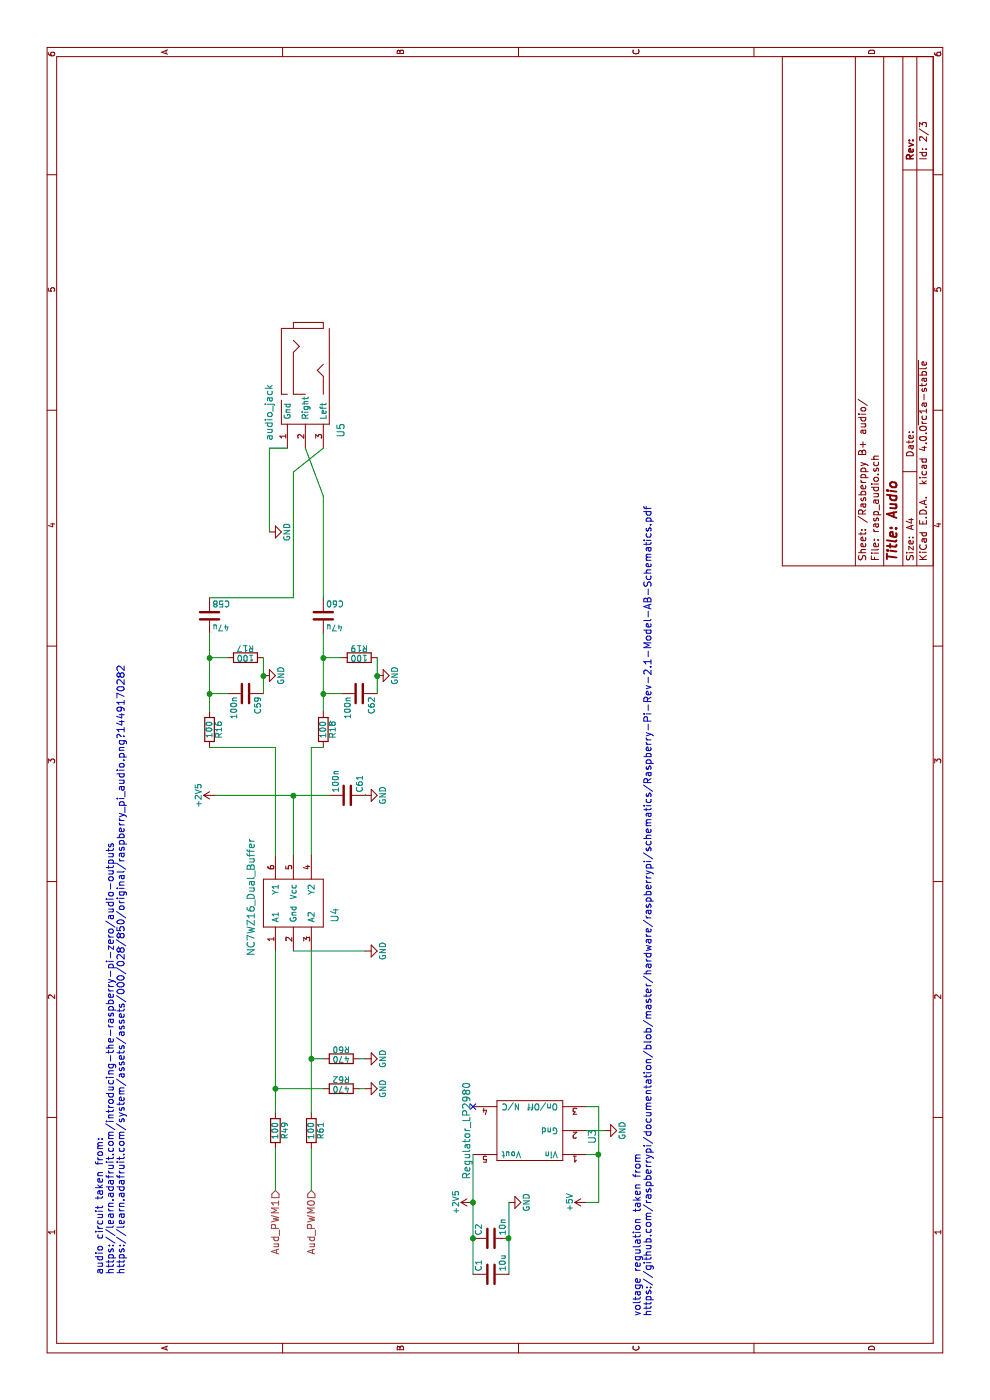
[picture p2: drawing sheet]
EESchema Schematic File Version 2
LIBS:power
LIBS:device
LIBS:transistors
LIBS:conn
LIBS:linear
LIBS:regul
LIBS:74xx
LIBS:cmos4000
LIBS:adc-dac
LIBS:memory
LIBS:xilinx
LIBS:microcontrollers
LIBS:dsp
LIBS:microchip
LIBS:analog_switches
LIBS:motorola
LIBS:texas
LIBS:intel
LIBS:audio
LIBS:interface
LIBS:digital-audio
LIBS:philips
LIBS:display
LIBS:cypress
LIBS:siliconi
LIBS:opto
LIBS:atmel
LIBS:contrib
LIBS:valves
LIBS:raspberry_pins
LIBS:switches
LIBS:piggrl_zero_baseboard-cache
EELAYER 25 0
EELAYER END
$Descr A4 11693 8268
encoding utf-8
Sheet 2 3
Title "Audio"
Date ""
Rev ""
Comp ""
Comment1 ""
Comment2 ""
Comment3 ""
Comment4 ""
$EndDescr
$Comp
L NC7WZ16_Dual_Buffer U4
U 1 1
P 4150 2550
F 0 "U4" H 4050 2300 60  0000 C CNN
F 1 "NC7WZ16_Dual_Buffer" H 4200 3000 60  0000 C CNN
F 2 "TO_SOT_Packages_SMD:SC-70-6_Handsoldering" H 4150 2550 60  0001 C CNN
F 3 "" H 4150 2550 60  0000 C CNN
F 4 "Fairchild Semiconductor" H 4150 2550 60  0001 C CNN "ManufacturerName"
F 5 "NC7WZ16P6X" H 4150 2550 60  0001 C CNN "ManufacturerPartNumber"
	1    4150 2550
	1    0    0    -1  
$EndComp
$Comp
L GND #PWR020
U 1 1
P 7250 2250
F 0 "#PWR020" H 7250 2000 50  0001 C CNN
F 1 "GND" H 7250 2100 50  0000 C CNN
F 2 "" H 7250 2250 60  0000 C CNN
F 3 "" H 7250 2250 60  0000 C CNN
	1    7250 2250
	1    0    0    -1  
$EndComp
Text HLabel 1750 2300 0    60   Input ~ 0
Aud_PWM1
Text HLabel 1750 2600 0    60   Input ~ 0
Aud_PWM0
$Comp
L R R49
U 1 1
P 2250 2300
F 0 "R49" V 2330 2300 50  0000 C CNN
F 1 "100" V 2250 2300 50  0000 C CNN
F 2 "Resistors_SMD:R_0805_HandSoldering" V 2180 2300 30  0001 C CNN
F 3 "" H 2250 2300 30  0000 C CNN
F 4 "Panasonic" H 2250 2300 60  0001 C CNN "ManufacturerName"
F 5 "ERJ-6ENF1000V" H 2250 2300 60  0001 C CNN "ManufacturerPartNumber"
	1    2250 2300
	0    1    1    0   
$EndComp
$Comp
L R R61
U 1 1
P 2250 2600
F 0 "R61" V 2330 2600 50  0000 C CNN
F 1 "100" V 2250 2600 50  0000 C CNN
F 2 "Resistors_SMD:R_0805_HandSoldering" V 2180 2600 30  0001 C CNN
F 3 "" H 2250 2600 30  0000 C CNN
F 4 "Panasonic" H 2250 2600 60  0001 C CNN "ManufacturerName"
F 5 "ERJ-6ENF1000V" H 2250 2600 60  0001 C CNN "ManufacturerPartNumber"
	1    2250 2600
	0    1    1    0   
$EndComp
$Comp
L GND #PWR021
U 1 1
P 3750 3050
F 0 "#PWR021" H 3750 2800 50  0001 C CNN
F 1 "GND" H 3750 2900 50  0000 C CNN
F 2 "" H 3750 3050 60  0000 C CNN
F 3 "" H 3750 3050 60  0000 C CNN
	1    3750 3050
	1    0    0    -1  
$EndComp
$Comp
L GND #PWR022
U 1 1
P 2600 3050
F 0 "#PWR022" H 2600 2800 50  0001 C CNN
F 1 "GND" H 2600 2900 50  0000 C CNN
F 2 "" H 2600 3050 60  0000 C CNN
F 3 "" H 2600 3050 60  0000 C CNN
	1    2600 3050
	1    0    0    -1  
$EndComp
$Comp
L GND #PWR023
U 1 1
P 5050 3050
F 0 "#PWR023" H 5050 2800 50  0001 C CNN
F 1 "GND" H 5050 2900 50  0000 C CNN
F 2 "" H 5050 3050 60  0000 C CNN
F 3 "" H 5050 3050 60  0000 C CNN
	1    5050 3050
	1    0    0    -1  
$EndComp
$Comp
L R R62
U 1 1
P 2600 2850
F 0 "R62" V 2680 2850 50  0000 C CNN
F 1 "470" V 2600 2850 50  0000 C CNN
F 2 "Resistors_SMD:R_0805_HandSoldering" V 2530 2850 30  0001 C CNN
F 3 "" H 2600 2850 30  0000 C CNN
F 4 "Panasonic" H 2600 2850 60  0001 C CNN "ManufacturerName"
F 5 "ERJ-6ENF4700V" H 2600 2850 60  0001 C CNN "ManufacturerPartNumber"
	1    2600 2850
	1    0    0    -1  
$EndComp
$Comp
L GND #PWR024
U 1 1
P 2850 3050
F 0 "#PWR024" H 2850 2800 50  0001 C CNN
F 1 "GND" H 2850 2900 50  0000 C CNN
F 2 "" H 2850 3050 60  0000 C CNN
F 3 "" H 2850 3050 60  0000 C CNN
	1    2850 3050
	1    0    0    -1  
$EndComp
$Comp
L R R60
U 1 1
P 2850 2850
F 0 "R60" V 2930 2850 50  0000 C CNN
F 1 "470" V 2850 2850 50  0000 C CNN
F 2 "Resistors_SMD:R_0805_HandSoldering" V 2780 2850 30  0001 C CNN
F 3 "" H 2850 2850 30  0000 C CNN
F 4 "Panasonic" H 2850 2850 60  0001 C CNN "ManufacturerName"
F 5 "ERJ-6ENF4700V" H 2850 2850 60  0001 C CNN "ManufacturerPartNumber"
	1    2850 2850
	1    0    0    -1  
$EndComp
$Comp
L +2V5 #PWR025
U 1 1
P 5050 1800
F 0 "#PWR025" H 5050 1650 50  0001 C CNN
F 1 "+2V5" H 5050 1940 50  0000 C CNN
F 2 "" H 5050 1800 60  0000 C CNN
F 3 "" H 5050 1800 60  0000 C CNN
	1    5050 1800
	1    0    0    -1  
$EndComp
$Comp
L C C61
U 1 1
P 5050 2900
F 0 "C61" H 5075 3000 50  0000 L CNN
F 1 "100n" H 5075 2800 50  0000 L CNN
F 2 "Capacitors_SMD:C_0805_HandSoldering" H 5088 2750 30  0001 C CNN
F 3 "" H 5050 2900 60  0000 C CNN
F 4 "Vishay / Vitramon" H 5050 2900 60  0001 C CNN "ManufacturerName"
F 5 "VJ0805V104ZXQCW1BC" H 5050 2900 60  0001 C CNN "ManufacturerPartNumber"
	1    5050 2900
	1    0    0    1   
$EndComp
$Comp
L Regulator_LP2980 U3
U 1 1
P 2250 4600
F 0 "U3" H 2200 4250 60  0000 C CNN
F 1 "Regulator_LP2980" H 2250 5300 60  0000 C CNN
F 2 "TO_SOT_Packages_SMD:SOT-23-5" H 2250 4600 60  0001 C CNN
F 3 "" H 2250 4600 60  0000 C CNN
F 4 "Texas Instruments" H 2250 4600 60  0001 C CNN "ManufacturerName"
F 5 "LP2980AIM5-2.5/NOPB" H 2250 4600 60  0001 C CNN "ManufacturerPartNumber"
	1    2250 4600
	1    0    0    -1  
$EndComp
$Comp
L +2V5 #PWR026
U 1 1
P 1650 3950
F 0 "#PWR026" H 1650 3800 50  0001 C CNN
F 1 "+2V5" H 1650 4090 50  0000 C CNN
F 2 "" H 1650 3950 60  0000 C CNN
F 3 "" H 1650 3950 60  0000 C CNN
	1    1650 3950
	1    0    0    -1  
$EndComp
$Comp
L +5V #PWR027
U 1 1
P 1650 4900
F 0 "#PWR027" H 1650 4750 50  0001 C CNN
F 1 "+5V" H 1650 5040 50  0000 C CNN
F 2 "" H 1650 4900 60  0000 C CNN
F 3 "" H 1650 4900 60  0000 C CNN
	1    1650 4900
	1    0    0    -1  
$EndComp
Text Notes 700  5450 0    60   ~ 0
voltage regulation taken from\nhttps://github.com/raspberrypi/documentation/blob/master/hardware/raspberrypi/schematics/Raspberry-Pi-Rev-2.1-Model-AB-Schematics.pdf
Text Notes 1050 1050 0    60   ~ 0
audio circuit taken from:\nhttps://learn.adafruit.com/introducing-the-raspberry-pi-zero/audio-outputs\nhttps://learn.adafruit.com/system/assets/assets/000/028/850/original/raspberry_pi_audio.png?1449170282
$Comp
L GND #PWR028
U 1 1
P 2250 5050
F 0 "#PWR028" H 2250 4800 50  0001 C CNN
F 1 "GND" H 2250 4900 50  0000 C CNN
F 2 "" H 2250 5050 60  0000 C CNN
F 3 "" H 2250 5050 60  0000 C CNN
	1    2250 5050
	1    0    0    -1  
$EndComp
$Comp
L C C2
U 1 1
P 1350 4100
F 0 "C2" H 1375 4200 50  0000 L CNN
F 1 "10n" H 1375 4000 50  0000 L CNN
F 2 "Capacitors_SMD:C_0805_HandSoldering" H 1388 3950 30  0001 C CNN
F 3 "" H 1350 4100 60  0000 C CNN
F 4 "Vishay / Vitramon" H 1350 4100 60  0001 C CNN "ManufacturerName"
F 5 "VJ0805Y103JXQCW1BC" H 1350 4100 60  0001 C CNN "ManufacturerPartNumber"
	1    1350 4100
	1    0    0    -1  
$EndComp
$Comp
L C C1
U 1 1
P 1050 4100
F 0 "C1" H 1075 4200 50  0000 L CNN
F 1 "10u" H 1075 4000 50  0000 L CNN
F 2 "Capacitors_SMD:C_0805_HandSoldering" H 1088 3950 30  0001 C CNN
F 3 "" H 1050 4100 60  0000 C CNN
F 4 "Vishay / Vitramon" H 1050 4100 60  0001 C CNN "ManufacturerName"
F 5 "VJ0805G106KXQTW1BC" H 1050 4100 60  0001 C CNN "ManufacturerPartNumber"
	1    1050 4100
	1    0    0    -1  
$EndComp
$Comp
L GND #PWR029
U 1 1
P 1650 4250
F 0 "#PWR029" H 1650 4000 50  0001 C CNN
F 1 "GND" H 1650 4100 50  0000 C CNN
F 2 "" H 1650 4250 60  0000 C CNN
F 3 "" H 1650 4250 60  0000 C CNN
	1    1650 4250
	1    0    0    -1  
$EndComp
Wire Wire Line
	7950 2250 7250 2250
Wire Wire Line
	1750 2300 2100 2300
Wire Wire Line
	2400 2300 3750 2300
Wire Wire Line
	1750 2600 2100 2600
Wire Wire Line
	2400 2600 3750 2600
Wire Wire Line
	2600 3000 2600 3050
Wire Wire Line
	2600 2300 2600 2700
Connection ~ 2600 2300
Wire Wire Line
	2850 3000 2850 3050
Wire Wire Line
	2850 2600 2850 2700
Connection ~ 2850 2600
Wire Wire Line
	3750 2450 3750 3050
Wire Wire Line
	5050 1800 5050 2750
Wire Wire Line
	5050 3050 5050 3050
Connection ~ 5050 2450
Wire Wire Line
	4550 2450 5050 2450
Wire Wire Line
	1650 4900 1650 5000
Wire Wire Line
	1650 5000 2450 5000
Wire Wire Line
	2050 5000 2050 4900
Connection ~ 2050 5000
Wire Wire Line
	2450 5000 2450 4900
Wire Wire Line
	2250 4900 2250 5050
Wire Wire Line
	1050 3950 2050 3950
Wire Wire Line
	1050 4250 1650 4250
Connection ~ 1350 4250
Connection ~ 1650 3950
Connection ~ 1350 3950
$Comp
L R R16
U 1 1
P 5600 1750
F 0 "R16" V 5680 1750 50  0000 C CNN
F 1 "100" V 5600 1750 50  0000 C CNN
F 2 "Resistors_SMD:R_0805_HandSoldering" V 5530 1750 30  0001 C CNN
F 3 "" H 5600 1750 30  0000 C CNN
F 4 "Panasonic" H 5600 1750 60  0001 C CNN "ManufacturerName"
F 5 "ERJ-6ENF1000V" H 5600 1750 60  0001 C CNN "ManufacturerPartNumber"
	1    5600 1750
	0    1    1    0   
$EndComp
$Comp
L R R17
U 1 1
P 6200 2050
F 0 "R17" V 6280 2050 50  0000 C CNN
F 1 "100" V 6200 2050 50  0000 C CNN
F 2 "Resistors_SMD:R_0805_HandSoldering" V 6130 2050 30  0001 C CNN
F 3 "" H 6200 2050 30  0000 C CNN
F 4 "Panasonic" H 6200 2050 60  0001 C CNN "ManufacturerName"
F 5 "ERJ-6ENF1000V" H 6200 2050 60  0001 C CNN "ManufacturerPartNumber"
	1    6200 2050
	1    0    0    -1  
$EndComp
$Comp
L C C59
U 1 1
P 5900 2050
F 0 "C59" H 5925 2150 50  0000 L CNN
F 1 "100n" H 5925 1950 50  0000 L CNN
F 2 "Capacitors_SMD:C_0805_HandSoldering" H 5938 1900 30  0001 C CNN
F 3 "" H 5900 2050 60  0000 C CNN
F 4 "Vishay / Vitramon" H 5900 2050 60  0001 C CNN "ManufacturerName"
F 5 "VJ0805V104ZXQCW1BC" H 5900 2050 60  0001 C CNN "ManufacturerPartNumber"
	1    5900 2050
	-1   0    0    1   
$EndComp
$Comp
L C C58
U 1 1
P 6550 1750
F 0 "C58" H 6575 1850 50  0000 L CNN
F 1 "47u" H 6575 1650 50  0000 L CNN
F 2 "Capacitors_SMD:C_0805_HandSoldering" H 6588 1600 30  0001 C CNN
F 3 "" H 6550 1750 60  0000 C CNN
F 4 "Vishay / Vitramon" H 6550 1750 60  0001 C CNN "ManufacturerName"
F 5 "VJ0805V475MXQTW1BC" H 6550 1750 60  0001 C CNN "ManufacturerPartNumber"
	1    6550 1750
	0    1    1    0   
$EndComp
$Comp
L GND #PWR030
U 1 1
P 6050 2200
F 0 "#PWR030" H 6050 1950 50  0001 C CNN
F 1 "GND" H 6050 2050 50  0000 C CNN
F 2 "" H 6050 2200 60  0000 C CNN
F 3 "" H 6050 2200 60  0000 C CNN
	1    6050 2200
	1    0    0    -1  
$EndComp
Wire Wire Line
	5900 2200 6200 2200
Connection ~ 6050 2200
Wire Wire Line
	5750 1750 6400 1750
Connection ~ 6200 1750
Wire Wire Line
	6200 1750 6200 1900
Connection ~ 5900 1750
Wire Wire Line
	5900 1750 5900 1900
$Comp
L R R18
U 1 1
P 5600 2700
F 0 "R18" V 5680 2700 50  0000 C CNN
F 1 "100" V 5600 2700 50  0000 C CNN
F 2 "Resistors_SMD:R_0805_HandSoldering" V 5530 2700 30  0001 C CNN
F 3 "" H 5600 2700 30  0000 C CNN
F 4 "Panasonic" H 5600 2700 60  0001 C CNN "ManufacturerName"
F 5 "ERJ-6ENF1000V" H 5600 2700 60  0001 C CNN "ManufacturerPartNumber"
	1    5600 2700
	0    1    1    0   
$EndComp
$Comp
L R R19
U 1 1
P 6200 3000
F 0 "R19" V 6280 3000 50  0000 C CNN
F 1 "100" V 6200 3000 50  0000 C CNN
F 2 "Resistors_SMD:R_0805_HandSoldering" V 6130 3000 30  0001 C CNN
F 3 "" H 6200 3000 30  0000 C CNN
F 4 "Panasonic" H 6200 3000 60  0001 C CNN "ManufacturerName"
F 5 "ERJ-6ENF1000V" H 6200 3000 60  0001 C CNN "ManufacturerPartNumber"
	1    6200 3000
	1    0    0    -1  
$EndComp
$Comp
L C C62
U 1 1
P 5900 3000
F 0 "C62" H 5925 3100 50  0000 L CNN
F 1 "100n" H 5925 2900 50  0000 L CNN
F 2 "Capacitors_SMD:C_0805_HandSoldering" H 5938 2850 30  0001 C CNN
F 3 "" H 5900 3000 60  0000 C CNN
F 4 "Vishay / Vitramon" H 5900 3000 60  0001 C CNN "ManufacturerName"
F 5 "VJ0805V104ZXQCW1BC" H 5900 3000 60  0001 C CNN "ManufacturerPartNumber"
	1    5900 3000
	-1   0    0    1   
$EndComp
$Comp
L C C60
U 1 1
P 6550 2700
F 0 "C60" H 6575 2800 50  0000 L CNN
F 1 "47u" H 6575 2600 50  0000 L CNN
F 2 "Capacitors_SMD:C_0805_HandSoldering" H 6588 2550 30  0001 C CNN
F 3 "" H 6550 2700 60  0000 C CNN
F 4 "Vishay / Vitramon" H 6550 2700 60  0001 C CNN "ManufacturerName"
F 5 "VJ0805V475MXQTW1BC" H 6550 2700 60  0001 C CNN "ManufacturerPartNumber"
	1    6550 2700
	0    1    1    0   
$EndComp
$Comp
L GND #PWR031
U 1 1
P 6050 3150
F 0 "#PWR031" H 6050 2900 50  0001 C CNN
F 1 "GND" H 6050 3000 50  0000 C CNN
F 2 "" H 6050 3150 60  0000 C CNN
F 3 "" H 6050 3150 60  0000 C CNN
	1    6050 3150
	1    0    0    -1  
$EndComp
Wire Wire Line
	5900 3150 6200 3150
Connection ~ 6050 3150
Wire Wire Line
	5750 2700 6400 2700
Connection ~ 6200 2700
Wire Wire Line
	6200 2700 6200 2850
Connection ~ 5900 2700
Wire Wire Line
	5900 2700 5900 2850
Wire Wire Line
	4550 2600 5450 2600
Wire Wire Line
	5450 2600 5450 2700
Wire Wire Line
	4550 2300 5450 2300
Wire Wire Line
	5450 2300 5450 1750
Wire Wire Line
	6700 1750 6700 2450
Wire Wire Line
	6700 2450 7750 2450
Wire Wire Line
	6700 2700 7550 2700
Wire Wire Line
	7550 2700 7950 2550
$Comp
L audio_jack U5
U 1 1
P 8150 2550
F 0 "U5" H 8100 2250 60  0000 C CNN
F 1 "audio_jack" H 8250 2850 60  0000 C CNN
F 2 "components:audio_smd_SJ-3523-SMT-TR" H 8150 2550 60  0001 C CNN
F 3 "" H 8150 2550 60  0000 C CNN
F 4 "CUI" H 8150 2550 60  0001 C CNN "ManufacturerName"
F 5 "SJ-3523-SMT-TR" H 8150 2550 60  0001 C CNN "ManufacturerPartNumber"
	1    8150 2550
	1    0    0    -1  
$EndComp
Wire Wire Line
	7950 2250 7950 2400
Wire Wire Line
	7750 2450 7950 2700
NoConn ~ 2450 3950
$EndSCHEMATC
